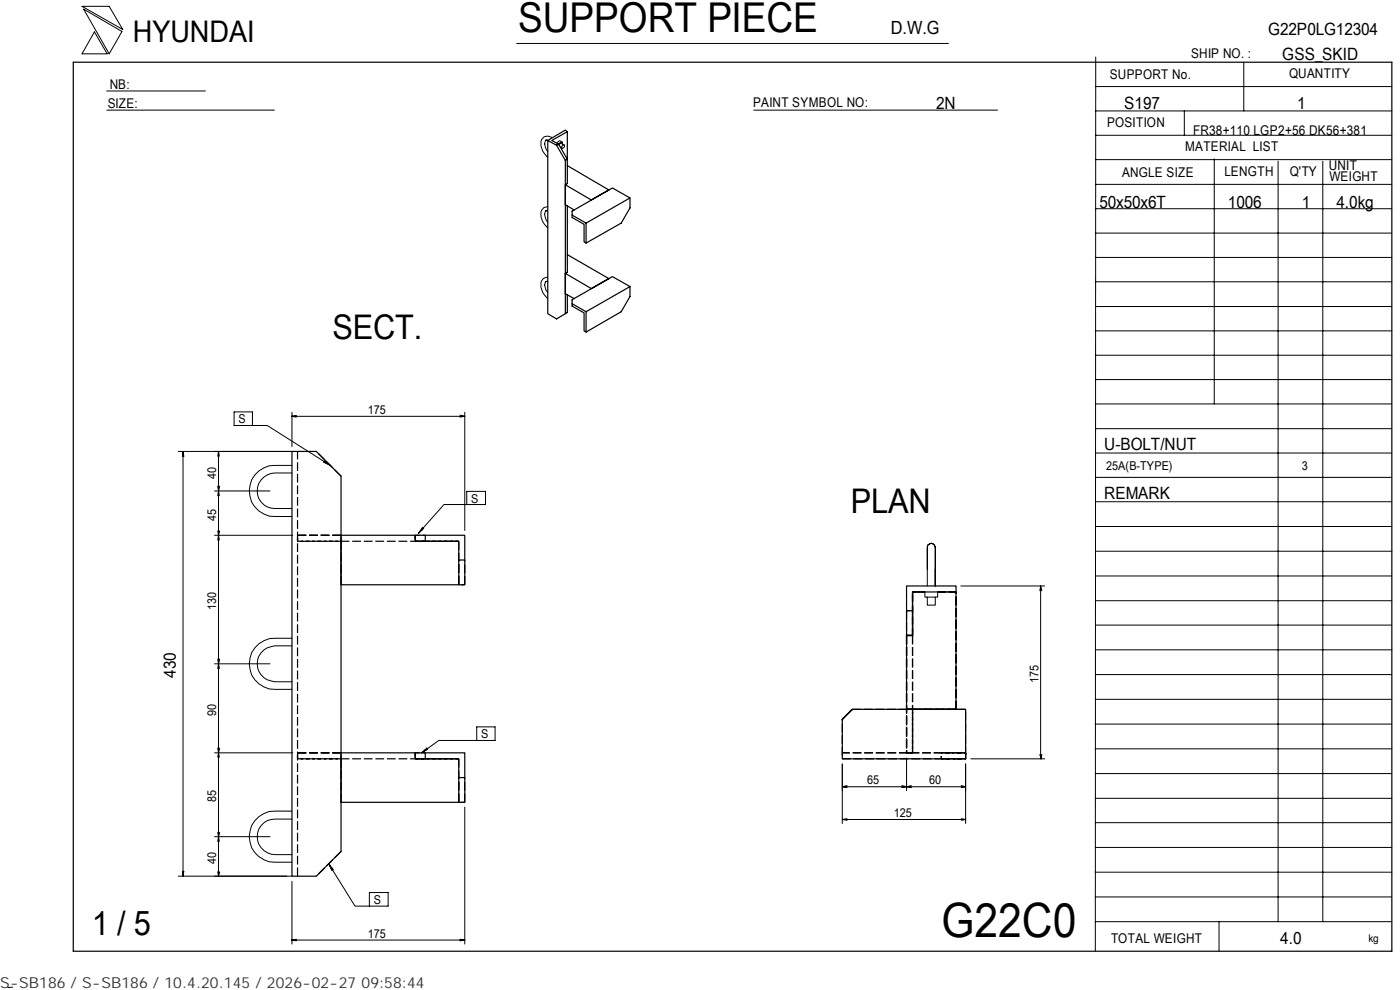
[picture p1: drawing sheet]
<svg xmlns="http://www.w3.org/2000/svg" width="297mm" height="210mm" viewBox="0 0 297 210" stroke-linecap="round" stroke-linejoin="round" font-family="sans-serif">
<g fill="none" stroke="#000" stroke-width=".25">
<path d="M15.5 13.2h279.8v188.6h-279.8zM118.1 30.8l-1.9-1v36.7l1.9 1.1 2.3-1.3v-3.7M118.1 30.8l.4-.2 1.9 3.2-.5 .2zM118.5 30.6l-1.4-.8 3.3-1.9v11l-.5 .3v4.2l1.9 1.1M119.9 34v32.5M120.4 27.9l-.5-.3-3.7 2.2M120.4 35.1l8.8 5.2-3.8 2.1-5.5-3.2M120.4 43.7v14l-.5 .3v4.3l1.9 1M120.4 54l8.8 5.1-3.8 2.1-5.5-3.2M124.3 47.3v4.3M133.7 42v2.1l-1.9 3.2-7.5 4.3-.4-.3v-3.7l-2.5-1.5v-1.3l8.5-4.9 3.8 2.1-9.4 5.3-2.9-1.7M124.3 66.1v4.3"/>
<path d="M133.7 60.8v2.1l-1.9 3.2-7.5 4.3-.4-.2v-3.8l-2.5-1.5v-1.3l8.5-4.9 3.8 2.1-9.4 5.3-2.9-1.7M61.9 95.7h5.2l5.3 5.3v79.6l-5.3 5.2h-5.2zM72.4 113.5h15.7M88.1 113.5h2.1v1.3h-2.1zM90.2 113.5h8.4v10.5h-1.3v-9.2h-7.1M72.4 124h24.9M192.3 129.5v-5.2h10.5v1.3h-9.2v3.9M192.3 129.5h1.3v5.3h-1.3zM202.8 125.6v24.8h-10.5v-15.6M72.4 159.7h15.7M88.1 159.7h2.1v1.2h-2.1zM90.2 159.7h8.4v10.5h-1.3v-9.3h-7.1"/>
<path d="M180.8 150.4h24.1v10.5h-26.2v-8.3zM72.4 170.2h24.9"/>
</g>
<g fill="none" stroke="#000" stroke-width=".25" stroke-dasharray="1.9 .6" stroke-linecap="butt">
<path d="M63.1 113.5h9.3v1.3h-9.3v-1.3M72.4 101l-5.3-5.3M72.4 113.5h-9.3v1.3h25M72.4 114.8v9.2M88.1 113.5v1.3h9.2M90.2 114.8h-2.1v-1.3h2.1M97.3 114.8v9.2M97.3 114.8h-9.2v-1.3M98.6 124v-5.2h-1.3v5.2h1.3M192.3 129.5v5.3h1.3v-5.3h-1.3M192.3 134.8v15.6M192.3 134.8v24.9h1.3v-9.3"/>
<path d="M193.6 134.8h-1.3h1.3v-9.2v9.2M193.6 134.8v15.6M198.9 125.6h3.9v24.8M202.8 125.6h-3.9M63.1 159.7h9.3v1.2h-9.3v-1.2M72.4 159.7h-9.3v1.2h25M88.1 159.7v1.2h9.2M180.8 150.4h24.1v10.5h-26.2v-8.3M180.8 150.4l-2.1 2.2 2.1-2.2M192.3 150.4h10.5M193.6 159.7h-1.3v-9.3h1.3v9.3M202.8 150.4v-24.8h-3.9"/>
<path d="M202.8 150.4h-9.2M204.9 159.7h-26.2M72.4 160.9v9.3M90.2 160.9h-2.1v-1.2h2.1M97.3 160.9h-9.2v-1.2M97.3 160.9v9.3M98.6 170.2v-5.3h-1.3v5.3h1.3M199.7 160.9h5.2v-1.2h-5.2v1.2M63.1 185.8v-90.1M72.4 180.6l-5.3 5.2"/>
</g>
<g fill="none" stroke="#000" stroke-width=".21">
<path d="M17.4 1.3h5.8l2.8 5zM17.7 1.9l8.2 4.8-2.7 4.7zM20 6.8l2.7 4.6h-5.3zM22.7 19.3h20.9M109.6 9.2h91.6M232.5 18.4h62.8M232.5 12.1l-.1 189.7M263.9 13.2v10.3M22.7 23.4h35.5M115.5 30.5l.4 1.2 .3 .5M115.8 29.7h.4M115.8 29.8l-.3 .8"/>
<path d="M116 29.7l-.3 .1M117.1 29.2a1.44 1.44 0 0 0-1.6-.2 1.44 1.44 0 0 0-.7 1.6v.4a4.5 4.5 0 0 0 1.4 2.3M118.8 31.1l.4 .3M119 31.2l-.1 .1M119.3 30.1l-.6-.2-.5 .5M119.3 30.6v-.3a.34 .34 0 0 0-.5 0l-.3 .3M119.5 30.7h.3v.4l-.5 .4-.1-.1v-.3zM119.6 30.7l-.7-.3-.3 .4M159.9 23.4h51.7M232.5 39.1h62.8M232.5 33.9h62.8M232.5 28.7h62.8"/>
<path d="M232.5 23.5h62.8M251.3 23.5v5.2M257.6 33.7v52M271.2 34.2v161.3M280.6 34.2v161.3M115.8 44.7h.4M115.8 44.8a2.21 2.21 0 0 0 .4 2.3M115.8 59.8a2.08 2.08 0 0 0 .4 2.3M115.8 59.7h.4M116 44.7l-.3 .1M116 59.7l-.3 .1M116.2 43.8a1.6 1.6 0 0 0-1.4 2.2 4.5 4.5 0 0 0 1.4 2.3"/>
<path d="M116.2 58.8a1.33 1.33 0 0 0-1.4 1.6 3.6 3.6 0 0 0 1.4 2.9M232.5 59.8h62.8M232.5 54.6h62.8M232.5 49.4h62.8M232.5 44.3h62.8M232.5 75.3h62.8M232.5 70.2h62.8M232.5 65h62.8M37.8 95.7h24.3M38.7 96.4h.2M38.8 95.7l.2 1.1h-.3zM38.8 95.7v90.1"/>
<path d="M46.4 95.7v90.1M46.4 95.7l-.2 1.1M46.4 95.7l.1 1.1M49.7 87.4h3.9v2.8h-3.9zM53.6 90.2h3.1l13.4 8.5M61.9 98.7h-3.6a5.4 5.4 0 0 0-5.4 5.4 5.4 5.4 0 0 0 5.4 5.4h3.6M61.9 87.5v7.2M61.9 88.3l1 .2M61.9 88.3h36.7M62.9 88.1l-1 .2M68.9 97.8l1.2 .9-1.4-.7zM69.3 98l-.2 .2"/>
<path d="M97.6 88l1 .3M98.6 87.5v25M98.6 88.3l-1 .2M232.5 96.1h62.8M232.5 90.9h62.8M232.5 85.7h62.8M232.5 80.5h62.8M45.5 113.5h16.6M45.5 104.1h11.8M46.2 103.1l.3 2M46.2 112.6l.2 .9M46.4 113.5l-.2 1"/>
<path d="M46.4 113.5l.1 1M46.6 103.1l-.4 2M46.6 112.6l-.2 .9M61.9 100.3h-3.6a3.8 3.8 0 0 0-3.7 3.8 3.8 3.8 0 0 0 3.7 3.8h3.6M89.4 112.3l.1 .1M89.6 111.9l.3 .2-1.1 1zM99 104.2h4v2.8h-4zM99 107h-4.8l-5.4 6.1M232.5 101.3h62.8M232.5 116.9h62.8M232.5 111.7h62.8M232.5 106.4h62.8"/>
<path d="M46.2 139.8l.3 2M46.6 139.8l-.4 2M61.9 135.4h-3.6a5.4 5.4 0 0 0-5.4 5.4 5.4 5.4 0 0 0 5.4 5.4h3.6M61.9 137h-3.6a3.8 3.8 0 0 0-3.7 3.8 3.8 3.8 0 0 0 3.7 3.8h3.6M196.2 125.6v1.1h2.7v-1.1M196.7 120.7v-4.6a.85 .85 0 0 1 .9-.9 .85 .85 0 0 1 .8 .9v8.2v-8.2a.85 .85 0 0 0-.8-.9 .85 .85 0 0 0-.9 .9v8.2M196.7 126.7v1.6h1.7v-1.6M203.8 124.3h17.8M220.8 124.3l-.2 1M220.8 124.3l.2 1M220.8 124.3v36.6M232.5 137.8h62.8"/>
<path d="M232.5 132.6h62.8M232.5 122.2h62.8M232.5 127.4h62.8M45.5 159.7h16.6M45.5 140.8h11.8M46.2 158.7l.2 1M46.4 159.7l-.2 .9M46.4 159.7l.1 .9M46.6 158.7l-.2 1M89.5 159.7l1.1-1 .1 .2zM90.2 159l.1 .2M101.1 157h-8l-3.6 2.7"/>
<path d="M101.1 154.2h3.9v2.8h-3.9zM232.5 158.8h62.8M232.5 153.6h62.8M232.5 148.3h62.8M232.5 143.1h62.8M45.5 177.5h11.8M46.2 176.5l.2 1M46.4 177.5l-.2 1M46.4 177.5l.1 1M46.6 176.5l-.2 1M61.9 172h-3.6a5.4 5.4 0 0 0-5.4 5.5 5.4 5.4 0 0 0 5.4 5.4h3.6M61.9 173.7h-3.6a3.8 3.8 0 0 0-3.7 3.8 3.8 3.8 0 0 0 3.7 3.8h3.6"/>
<path d="M98.6 171.2v29M178.7 162v12.7M178.7 166.9l1 .1M178.7 173.8l1 .2M178.7 173.8h26.2M179.7 166.6l-1 .3M179.7 173.6l-1 .2M191.3 166.6l1 .3M192.3 160.8v6.9M192.3 166.9l1 .1M192.3 166.9l-1 .1M193.3 166.6l-1 .3"/>
<path d="M203.9 166.6l1 .3M203.9 173.6l1 .2M204.9 166.9l-1 .1M204.9 166.9h-26.2M204.9 162v12.7M204.9 173.8l-1 .2M206 160.9h15.6M220.6 160l.3 .9 .1-.9M232.5 179.7h62.8M232.5 174.5h62.8M232.5 169.3h62.8M232.5 164.1h62.8"/>
<path d="M37.8 185.8h24.1M38.7 184.8h.3l-.2 1zM38.7 185.2h.2M46.2 184.9l.2 .9M46.6 184.9l-.2 .9M61.9 186.9v13.3M61.9 199.4l1 .1M61.9 199.4h36.7M62.9 199.2l-1 .2M69.7 183.2l5.6 9h3.1M69.7 183.2l1 1.2-.3 .2zM70.4 184.1h-.2"/>
<path d="M78.4 189.3h3.9v2.9h-3.9zM97.6 199.2l1 .2M98.6 199.4l-1 .1M232.5 195.5h62.8M232.5 190.2h62.8M232.5 185h62.8M258.6 195.5v6.3M2.7 209.4l-1 .1"/>
</g>
<path d="M193.6 125.6h2.6M196.2 125.6h-2.6" fill="none" stroke="#000" stroke-width=".25" stroke-dasharray="1.4 .4" stroke-linecap="butt"/>
<path d="M193.6 134.8h-1.3" fill="none" stroke="#000" stroke-width=".25" stroke-dasharray=".7 .3" stroke-linecap="butt"/>
<path d="M180.8 150.4l-2.1 2.2" fill="none" stroke="#000" stroke-width=".25" stroke-dasharray="1.6 .5" stroke-linecap="butt"/>
<text font-size="10" x="199.7" y="198.6">G22C0</text>
<text font-size="8.7" x="109.9" y="6.9">SUPPORT PIECE</text>
<g font-size="7.2">
<text x="70.5" y="71.8">SECT.</text>
<text x="180.5" y="108.7">PLAN</text>
<text x="19.5" y="198.3">1 / 5</text>
</g>
<text font-size="6.3" x="28.2" y="8.9">HYUNDAI</text>
<text font-size="3.9" x="189" y="7.3">D.W.G</text>
<g font-size="3.6">
<text x="269.1" y="7.5">G22P0LG12304</text>
<text x="272" y="12.7">GSS_SKID</text>
<text x="198.6" y="23.1">2N</text>
<text x="238.5" y="23.1">S197</text>
<text x="275.2" y="23.1">1</text>
<text x="233.3" y="44.1">50x50x6T</text>
<text x="260.5" y="44.1">1006</text>
<text x="276.2" y="44.1">1</text>
<text x="283.5" y="44.1">4.0kg</text>
<text x="234.3" y="95.4">U-BOLT/NUT</text>
<text x="234.3" y="105.9">REMARK</text>
<text x="37.3" y="143.8" transform="rotate(-90 37.3 143.8)">430</text>
<text x="271.6" y="200.2">4.0</text>
</g>
<text font-size="3.2" fill="#323232" x="0" y="209.6">S-SB186 / S-SB186 / 10.4.20.145 / 2026-02-27 09:58:44</text>
<g font-size="2.8">
<text x="235.5" y="16.7">SUPPORT No.</text>
<text x="252.7" y="12.3">SHIP NO. :</text>
<text x="273.5" y="16.5">QUANTITY</text>
<text x="22.9" y="22.9">SIZE:</text>
<text x="23.3" y="18.8">NB:</text>
<text x="159.8" y="22.6">PAINT SYMBOL NO:</text>
<text x="234.9" y="27">POSITION</text>
<text x="253.2" y="28.5">FR38+110 LGP2+56 DK56+381</text>
<text x="251.5" y="32">MATERIAL LIST</text>
<text x="238.1" y="37.5">ANGLE SIZE</text>
<text x="259.8" y="37.4">LENGTH</text>
<text x="273.6" y="37.4">Q'TY</text>
<text x="281.9" y="36.1">UNIT</text>
<text x="282" y="38.4">WEIGHT</text>
<text x="235.7" y="200">TOTAL WEIGHT</text>
</g>
<g font-size="2.6">
<text x="50.6" y="89.7">S</text>
<text x="78.1" y="87.8">175</text>
<text x="45.9" y="101.5" transform="rotate(-90 45.9 101.5)">40</text>
<text x="234.7" y="99.7">25A(B-TYPE)</text>
<text x="276.2" y="99.7">3</text>
<text x="100" y="106.6">S</text>
<text x="45.9" y="110.4" transform="rotate(-90 45.9 110.4)">45</text>
<text x="45.9" y="129.4" transform="rotate(-90 45.9 129.4)">130</text>
<text x="220.3" y="144.9" transform="rotate(-90 220.3 144.9)">175</text>
<text x="45.9" y="151.8" transform="rotate(-90 45.9 151.8)">90</text>
<text x="102.1" y="156.5">S</text>
<text x="184" y="166.4">65</text>
<text x="197.1" y="166.4">60</text>
<text x="45.9" y="170.1" transform="rotate(-90 45.9 170.1)">85</text>
<text x="189.7" y="173.3">125</text>
<text x="45.9" y="183.2" transform="rotate(-90 45.9 183.2)">40</text>
<text x="79.3" y="191.7">S</text>
<text x="78.1" y="198.9">175</text>
</g>
<text font-size="2.3" x="290.3" y="199.9">kg</text>
</svg>
